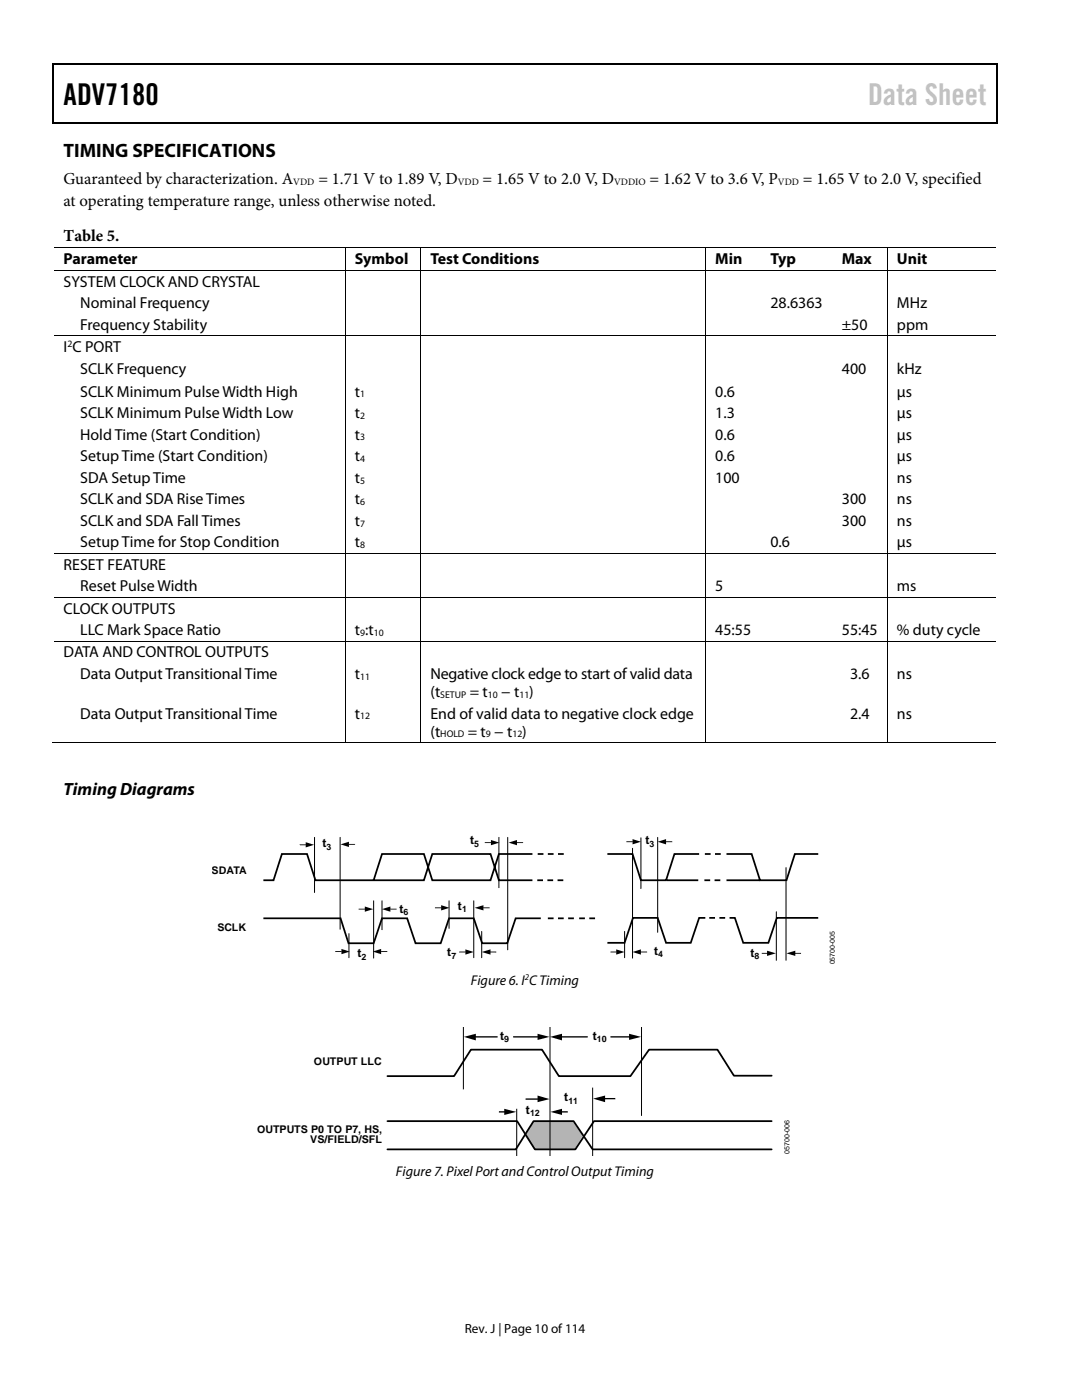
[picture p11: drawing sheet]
<svg xmlns="http://www.w3.org/2000/svg" width="216mm" height="279mm" viewBox="0 0 216 279" stroke-linecap="round" stroke-linejoin="round" font-family="sans-serif">
<g fill="#000">
<path d="M10.5 12.7h.3v1h-.3zM10.5 12.7h.3v.3h-.3zM133.3 12.7h.3v.3h-.3zM198.8 12.7h.2v1h-.2zM198.8 12.7h.2v.3h-.2zM10.5 24.4h.3v.3h-.3zM133.1 24.4h.2v.3h-.2zM198.8 24.4h.2v.3h-.2zM68.8 49.4h.2v.2h-.2zM68.8 53.9h.2v.2h-.2zM83.9 49.4h.2v.2h-.2zM83.9 53.9h.2v.2h-.2z"/>
<path d="M140.7 49.4h.2v.2h-.2zM140.7 53.9h.2v.2h-.2zM151.8 49.4h.2v.2h-.2zM151.8 53.9h.2v.2h-.2zM166.1 49.4h.1v.2h-.1zM166.1 53.9h.1v.2h-.1zM177 49.4h.1v.2h-.1zM177 53.9h.1v.2h-.1zM68.8 67h.2v.1h-.2zM83.9 67h.2v.1h-.2zM140.7 67h.2v.1h-.2zM151.8 67h.2v.1h-.2z"/>
<path d="M166.1 67h.1v.1h-.1zM177 67h.1v.1h-.1zM68.8 110.4h.2v.2h-.2zM68.8 119.2h.2v.1h-.2zM83.9 110.4h.2v.2h-.2zM83.9 119.2h.2v.1h-.2zM140.7 110.4h.2v.2h-.2zM140.7 119.2h.2v.1h-.2zM151.8 110.4h.2v.2h-.2zM151.8 119.2h.2v.1h-.2zM166.1 110.4h.1v.2h-.1zM166.1 119.2h.1v.1h-.1z"/>
<path d="M177 110.4h.1v.2h-.1zM177 119.2h.1v.1h-.1zM68.8 127.9h.2v.2h-.2zM83.9 127.9h.2v.2h-.2zM140.7 127.9h.2v.2h-.2zM151.8 127.9h.2v.2h-.2zM166.1 127.9h.1v.2h-.1zM177 127.9h.1v.2h-.1zM68.8 148.2h.2v.2h-.2zM83.9 148.2h.2v.2h-.2zM140.7 148.2h.2v.2h-.2zM151.6 148.2h.1v.2h-.1z"/>
<path d="M165.8 148.2h.2v.2h-.2zM177 148.2h.1v.2h-.1zM61 168.1l1.7 .5-1.7 .5zM59.8 168.5h1.3v.2h-1.2zM68 168.5l1.6-.5v1zM69.5 168.4l1.4 .1-1.3 .1z"/>
</g>
<path d="M10.7 13.7v10.7M10.8 12.8h122.5M133.6 12.8h65.2M198.9 13.7v10.7M10.8 24.5h188" fill="none" stroke="#000" stroke-width=".25"/>
<g fill="none" stroke="#000" stroke-width=".2">
<path d="M10.8 49.5h58M10.8 54h58M68.9 49.6v4.3M68.9 54.1v12.9M69 49.5h14.9M69 54h14.9M84 49.6v4.3M84 54.1v12.9M84.1 49.5h56.6M84.1 54h56.6M140.8 49.6v4.3M140.8 54.1v12.9"/>
<path d="M140.9 49.5h10.9M140.9 54h10.9M152 49.5h14.1M152 54h14.1M166.2 49.5h10.8M166.2 54h10.8M177.1 49.6v4.3M177.1 54.1v12.9M177.1 49.5h21.7M177.1 54h21.7M10.8 67.1h58M68.9 67.1v43.3"/>
<path d="M69 67.1h14.9M84 67.1v43.3M84.1 67.1h56.6M140.8 67.1v43.3M140.9 67.1h10.9M152 67.1h14.1M166.2 67.1h10.8M177.1 67.1v43.3M177.1 67.1h21.7M10.8 110.5h58M10.8 119.3h58M68.9 110.6v8.6"/>
<path d="M68.9 119.3v8.6M69 110.5h14.9M69 119.3h14.9M84 110.6v8.6M84 119.3v8.6M84.1 110.5h56.6M84.1 119.3h56.6M140.8 110.6v8.6M140.8 119.3v8.6M140.9 110.5h10.9M140.9 119.3h10.9M152 110.5h14.1"/>
<path d="M152 119.3h14.1M166.2 110.5h10.8M166.2 119.3h10.8M177.1 110.6v8.6M177.1 119.3v8.6M177.1 110.5h21.7M177.1 119.3h21.7M10.8 128h58M68.9 128.1v20.1M69 128h14.9M84 128.1v20.1M84.1 128h56.6"/>
<path d="M140.8 128.1v20.1M140.9 128h10.9M152 128h14.1M166.2 128h10.8M177.1 128.1v20.1M177.1 128h21.7M10.5 148.3h58.3M69 148.3h14.9M84.1 148.3h56.6M140.9 148.3h36.1M177.1 148.3h21.7M62.8 167.1v11"/>
<path d="M67.9 167.1v18.4M69.6 186.3v4.8"/>
</g>
<path d="M109.3 183.3h1.2M111.3 183.3h1.2M113.4 183.3h1.1M115.6 183.3h1.1M117.6 183.3h1.1" fill="none" stroke="#000" stroke-width=".35"/>
<path d="M63.8 167.1h3.2v3.2h-3.2z" fill="#fff"/>
<g fill="none" stroke="#000" stroke-width=".2">
<path d="M74.6 179.8v11.4M76.2 179.8v5.7M89.6 179.8v5.5M94.5 179.8v11.3M99.5 167.1v10.1M101.3 167.1v22.5M126.2 169.3v21.9M127.9 167.2v10.1M131.2 167.1v19M156.8 173.1v18.6M96.1 185.9v5.2M124.6 185.9v5.2"/>
<path d="M154.9 182v9.7"/>
</g>
<g fill="#000">
<path d="M96.7 168.1l1.4 .1-1.4 .1zM98 167.6l1.6 .6-1.6 .5zM101.5 168.2l1.7-.6v1.1zM103.1 168.1l1.3 .1-1.2 .1zM125 167.9l1.3 .1-1.3 .1zM126.2 167.5l1.7 .5-1.7 .5zM131.2 168l1.7-.5v1zM132.8 167.9h1.3v.2h-1.2zM66.9 189.8l1.3 .1-1.3 .1zM68.1 189.4l1.7 .5-1.7 .5zM71.6 181.3l1.3 .1-1.3 .1zM72.8 180.9l1.7 .5-1.7 .6z"/>
<path d="M74.4 189.9l1.7-.5v1zM76.2 181.4l1.7-.5v1.1zM76 189.8h1.3v.2h-1.2zM77.8 181.3h1.3v.2h-1.2zM86.8 181.1l1.3 .1-1.3 .1zM88 180.7l1.7 .5-1.7 .5zM91.6 189.9l1.3 .1-1.3 .1zM92.9 189.5l1.6 .5-1.6 .5zM94.7 181.2l1.8-.5v1zM96.1 190l1.8-.5v1zM96.4 181.1h1.3v.2h-1.2zM97.8 189.9h1.2v.2h-1.2z"/>
<path d="M153.1 189.7l1.7 .6-1.7 .5zM152 190.2l1.3 .1h-1.3zM156.9 190.3l1.8-.6v1.1zM158.6 190.2h1.2v.1h-1.2z"/>
</g>
<path d="M52.6 183.3h15.4l1.5 4.9h5.1l1.6-4.9h5l1.7 4.9h5l1.7-4.9h4.9l1.7 4.9h5l1.7-4.9h5M140.7 183.2h-1.2l-1.7 5h-4.9l-1.7-5h-4.9l-1.7 5h-3.4" fill="none" stroke="#000" stroke-width=".35"/>
<path d="M146.6 183.2h8.4l-1.7 5h-5zM155 183.2h4.9zM145.6 183.2h1z" fill="#fff"/>
<g fill="none" stroke="#000" stroke-width=".35">
<path d="M52.6 175.7h2l1.6-5.3h5.1l1.6 5.3h21.7l1.7-5.3h11.6l1.6 5.3h6.7M106.2 170.4h-6.7l-1.6 5.3h-11.6l-1.7-5.3h-8.4l-1.6 5.3M107.2 175.7h1.1M107.3 170.4h1.1M109.2 175.7h1.2M109.3 170.4h1.2M111.3 175.7h1.1M111.3 170.4h1.2M121.2 170.4h5l1.7 5.3h5l1.7-5.3h4.9M133.1 175.7h6.2M140.6 175.7h1.1M140.6 170.4h1.2"/>
<path d="M142.6 175.7h1.1M142.7 170.4h1.1M145 170.4h5l1.6 5.3h5.3l1.7-5.3h4.7M145 175.7h6.6M126.2 183.2h.1M141.5 183.2h1.2M143.6 183.2h1.1M145.6 183.2h1l1.7 5h5l1.7-5h8.3"/>
</g>
<path d="M121.8 189.9l1.2 .1-1.2 .1zM123 189.5l1.6 .5-1.6 .5zM126.2 190l1.7-.5v1zM127.8 189.9h1.3v.2h-1.2z" fill="#000"/>
<path d="M106.6 223.7h7.5l2.3 2.8-1.7 2.8h-8.1l-2-2.8z" fill="#b4b4b4"/>
<path d="M154 214.7h-7.6l-3.2-5.2h-13.7l-3.7 5.3h-14.3l-3.3-5.3h-14.2l-3.4 5.3h-13.3M77.3 223.7h25.9l3.5 5.7h8.1l3.7-5.7h35.5M77.3 229.4h25.6l3.6-5.7h7.9l3.9 5.7h35.7" fill="none" stroke="#000" stroke-width=".35"/>
<path d="M92.5 205v12.4M109.7 205v25.7M118.3 217.1v13.6M128 205v17.7M103.1 221.3v9.4" fill="none" stroke="#000" stroke-width=".2"/>
<path d="M94.5 206.9h4.8M102.4 206.9h5.8M104.9 219.3h2.8M111.7 206.9h5.6M120.3 219.3h2.5M121.8 206.9h4.2M99.6 221.9h1.5M111.8 221.9h1.5" fill="none" stroke="#000" stroke-width=".27"/>
<path d="M92.6 206.9l2.3-.6v1.3zM107.3 206.3l2.4 .6-2.4 .6zM107.3 218.6l2.4 .7-2.4 .7zM109.7 206.9l2.4-.6v1.3zM118.3 219.3l2.4-.7v1.4zM125.5 206.3l2.4 .6-2.4 .6zM100.6 221.3l2.4 .6-2.4 .6zM109.8 221.9l2.3-.6v1.2z" fill="#000"/>
<text font-size="6" x="12.7" y="21">ADV7180</text>
<text font-size="6" fill="#c1c1c1" x="173.2" y="21">Data Sheet</text>
<text font-size="3.9" x="12.7" y="31.3">TIMING SPECIFICATIONS</text>
<text font-size="3.5" x="12.7" y="158.6">Timing Diagrams</text>
<g font-size="3.3">
<text x="12.7" y="41">at operating temperature range, unless otherwise noted.</text>
<text x="12.7" y="36.8">Guaranteed by characterization. A</text>
<text x="63.5" y="36.8">= 1.71 V to 1.89 V, D</text>
<text x="96.3" y="36.8">= 1.65 V to 2.0 V, D</text>
<text x="129.6" y="36.8">= 1.62 V to 3.6 V, P</text>
<text x="160.2" y="36.8">= 1.65 V to 2.0 V, specified</text>
<text x="12.7" y="48.2">Table 5.</text>
</g>
<g font-size="3.2">
<text x="12.7" y="52.7">Parameter</text>
<text x="70.8" y="52.7">Symbol</text>
<text x="85.9" y="52.7">Test Conditions</text>
<text x="142.7" y="52.7">Min</text>
<text x="153.7" y="52.7">Typ</text>
<text x="168" y="52.7">Max</text>
<text x="179" y="52.7">Unit</text>
<text x="12.7" y="57.2">SYSTEM CLOCK AND CRYSTAL</text>
<text x="16" y="61.5">Nominal Frequency</text>
<text x="16" y="65.8">Frequency Stability</text>
<text x="153.7" y="61.5">28.6363</text>
<text x="168" y="65.8">±50</text>
<text x="179" y="61.5">MHz</text>
<text x="179" y="65.8">ppm</text>
<text x="12.7" y="70.3">I C PORT</text>
<text x="16" y="74.5">SCLK Frequency</text>
<text x="168" y="74.5">400</text>
<text x="179" y="74.5">kHz</text>
<text x="16" y="79.1">SCLK Minimum Pulse Width High</text>
<text x="16" y="83.4">SCLK Minimum Pulse Width Low</text>
<text x="70.8" y="79.1">t</text>
<text x="70.8" y="83.4">t</text>
<text x="142.7" y="79.1">0.6</text>
<text x="142.7" y="83.4">1.3</text>
<text x="179" y="79.1">µs</text>
<text x="179" y="83.4">µs</text>
<text x="16" y="87.7">Hold Time (Start Condition)</text>
<text x="70.8" y="87.7">t</text>
<text x="142.7" y="87.7">0.6</text>
<text x="179" y="87.7">µs</text>
<text x="16" y="92">Setup Time (Start Condition)</text>
<text x="70.8" y="92">t</text>
<text x="142.7" y="92">0.6</text>
<text x="179" y="92">µs</text>
<text x="16" y="96.3">SDA Setup Time</text>
<text x="16" y="100.6">SCLK and SDA Rise Times</text>
<text x="70.8" y="96.3">t</text>
<text x="70.8" y="100.6">t</text>
<text x="142.7" y="96.3">100</text>
<text x="168" y="100.6">300</text>
<text x="179" y="96.3">ns</text>
<text x="179" y="100.6">ns</text>
<text x="16" y="104.9">SCLK and SDA Fall Times</text>
<text x="70.8" y="104.9">t</text>
<text x="168" y="104.9">300</text>
<text x="179" y="104.9">ns</text>
<text x="12.7" y="113.7">RESET FEATURE</text>
<text x="16" y="109.2">Setup Time for Stop Condition</text>
<text x="70.8" y="109.2">t</text>
<text x="153.7" y="109.2">0.6</text>
<text x="179" y="109.2">µs</text>
<text x="16" y="118">Reset Pulse Width</text>
<text x="142.7" y="118">5</text>
<text x="179" y="118">ms</text>
<text x="12.7" y="122.4">CLOCK OUTPUTS</text>
<text x="12.7" y="131.2">DATA AND CONTROL OUTPUTS</text>
<text x="16" y="126.7">LLC Mark Space Ratio</text>
<text x="70.8" y="126.7">t :t</text>
<text x="142.7" y="126.7">45:55</text>
<text x="168" y="126.7">55:45</text>
<text x="179" y="126.7">% duty cycle</text>
<text x="16" y="135.5">Data Output Transitional Time</text>
<text x="70.8" y="135.5">t</text>
<text x="85.9" y="135.5">Negative clock edge to start of valid data</text>
<text x="169.6" y="135.5">3.6</text>
<text x="179" y="135.5">ns</text>
<text x="16" y="143.4">Data Output Transitional Time</text>
<text x="70.8" y="143.4">t</text>
<text x="85.9" y="139.1">(t</text>
<text x="85.9" y="143.4">End of valid data to negative clock edge</text>
<text x="93.7" y="139.1">= t</text>
<text x="100" y="139.1">− t )</text>
<text x="169.6" y="143.4">2.4</text>
<text x="179" y="143.4">ns</text>
<text x="85.9" y="147">(t</text>
<text x="93.3" y="147">= t − t )</text>
</g>
<g font-size="2.8">
<text x="94" y="196.6">Figure 6. I C Timing</text>
<text x="79" y="234.8">Figure 7. Pixel Port and Control Output Timing</text>
</g>
<text font-size="2.6" x="92.8" y="266">Rev. J | Page 10 of 114</text>
<g font-size="2.5">
<text x="99.8" y="207.5">t</text>
<text x="118.3" y="207.5">t</text>
<text x="112.6" y="219.7">t</text>
<text x="104.9" y="222.2">t</text>
</g>
<g font-size="2.4">
<text x="64.4" y="169.1">t</text>
<text x="93.8" y="168.5">t</text>
<text x="128.8" y="168.5">t</text>
<text x="79.7" y="182.1">t</text>
<text x="91.4" y="181.6">t</text>
<text x="71.3" y="191">t</text>
<text x="89.3" y="190.9">t</text>
<text x="130.5" y="190.5">t</text>
<text x="149.7" y="190.9">t</text>
</g>
<g font-size="2.1">
<text x="42.2" y="174.4">SDATA</text>
<text x="43.4" y="185.9">SCLK</text>
<text x="62.6" y="212.6">OUTPUT LLC</text>
<text x="51.3" y="226.1">OUTPUTS P0 TO P7, HS,</text>
<text x="61.9" y="228.2">VS/FIELD/SFL</text>
</g>
<g font-size="1.9">
<text x="58.5" y="36.9">VDD</text>
<text x="91.3" y="36.9">VDD</text>
<text x="122.5" y="36.9">VDDIO</text>
<text x="155.2" y="36.9">VDD</text>
<text x="13.5" y="69.2">2</text>
<text x="71.9" y="79.3">1</text>
<text x="71.9" y="83.6">2</text>
<text x="71.9" y="87.9">3</text>
<text x="71.9" y="92.2">4</text>
<text x="71.9" y="96.5">5</text>
<text x="71.9" y="100.8">6</text>
<text x="71.9" y="105.1">7</text>
<text x="71.9" y="109.4">8</text>
<text x="71.9" y="126.9">9</text>
<text x="74.6" y="126.9">10</text>
<text x="71.9" y="135.7">11</text>
<text x="71.9" y="143.6">12</text>
<text x="87.9" y="139.3">SETUP</text>
<text x="97.3" y="139.3">10</text>
<text x="103.6" y="139.3">11</text>
<text x="87.9" y="147.2">HOLD</text>
<text x="97" y="147.2">9</text>
<text x="102.3" y="147.2">12</text>
</g>
<g font-size="1.8">
<text x="104.7" y="195.7">2</text>
<text x="100.6" y="208">9</text>
<text x="119.1" y="208">10</text>
<text x="113.4" y="220.2">11</text>
<text x="105.8" y="222.8">12</text>
</g>
<g font-size="1.7">
<text x="65.2" y="169.6">3</text>
<text x="94.6" y="169">5</text>
<text x="129.6" y="169">3</text>
<text x="80.5" y="182.6">6</text>
<text x="92.2" y="182.1">1</text>
<text x="72.1" y="191.6">2</text>
<text x="90.1" y="191.4">7</text>
<text x="131.4" y="191.1">4</text>
<text x="150.6" y="191.4">8</text>
</g>
<g font-size="1.4">
<text x="166.6" y="192.5" transform="rotate(-90 166.6 192.5)">05700-005</text>
<text x="157.6" y="230.3" transform="rotate(-90 157.6 230.3)">05700-006</text>
</g>
</svg>
